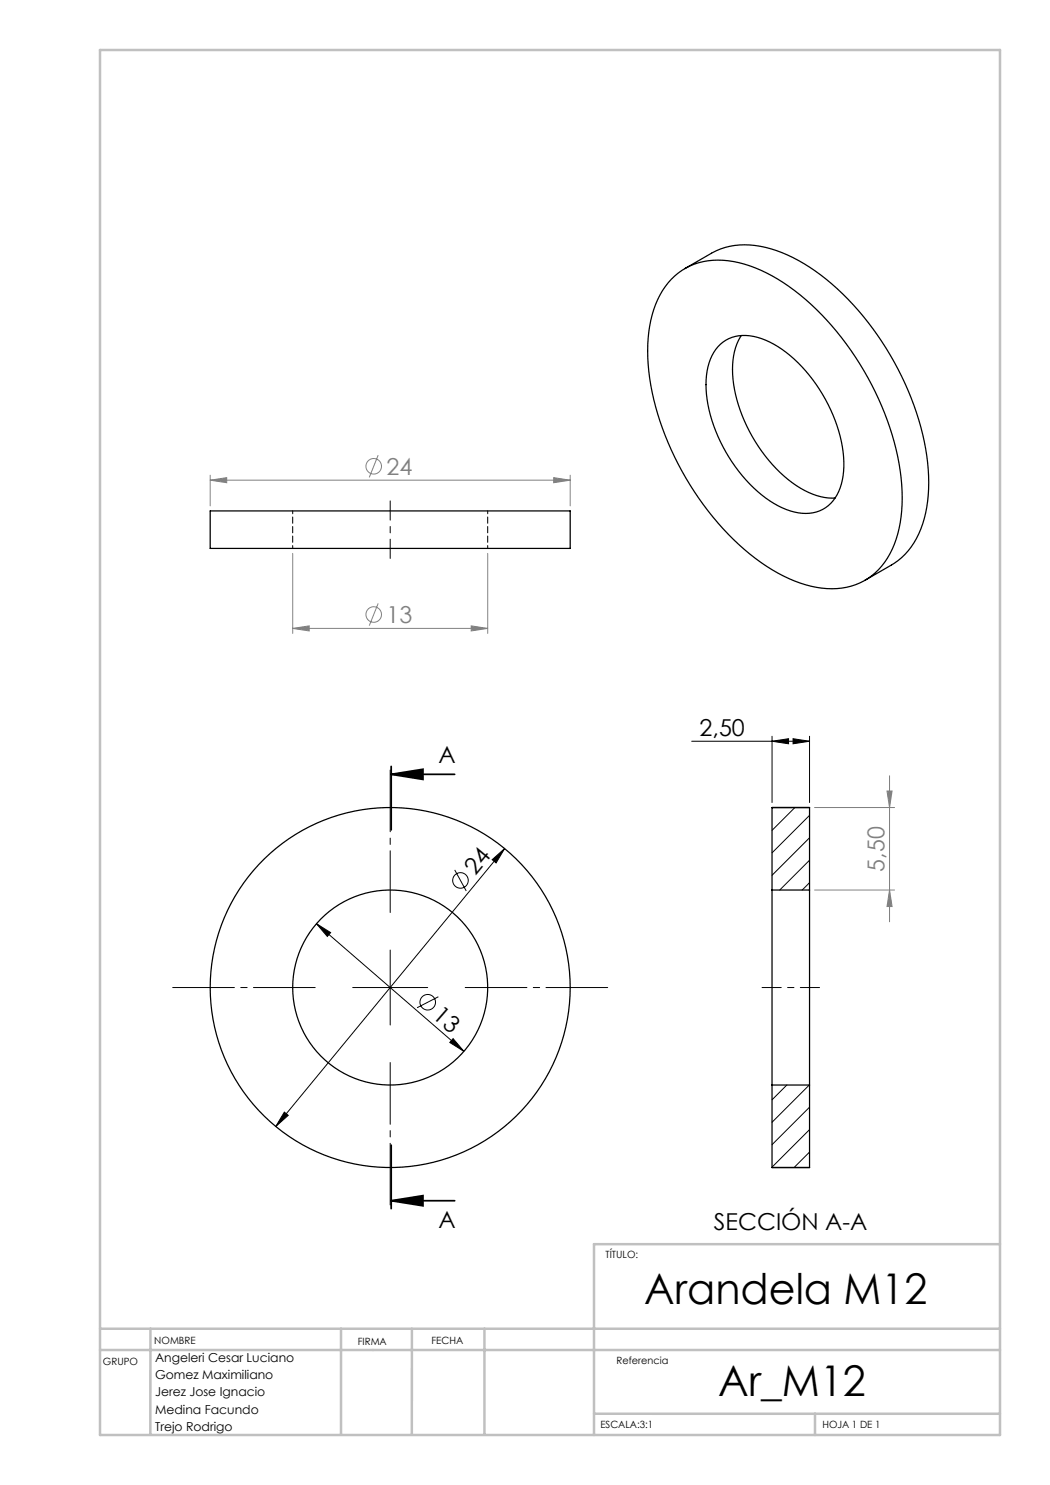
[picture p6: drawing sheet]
<svg xmlns="http://www.w3.org/2000/svg" width="210mm" height="297mm" viewBox="0 0 210 297" stroke-linecap="round" stroke-linejoin="round" font-family="sans-serif">
<g fill="none" stroke="#000" stroke-width=".2">
<path d="M138.3 148.2h23.6M154.4 148.2l3.3-.5v1.1zM154.4 147.2v13.3M158.6 147.7l3.3 .5-3.3 .6zM161.9 147.2v13.3M90.9 174l2.3 4.2M98.4 171.9l2.5-2.2-1.7 2.9zM100.9 169.7l-45.7 55.6M63.3 184.7l2.8 1.8-.6 .8zM63.3 184.7l29.5 25.6M70.5 197.5h15M78 190v15"/>
<path d="M87.7 199.4l-4.3 2.1M90.6 207.7l2.2 2.6-2.8-1.8zM56.9 222.4l.7 .7-2.4 2.2z"/>
<circle cx="92.1" cy="176.1" r="1.56"/>
<circle cx="85.5" cy="200.4" r="1.56"/>
</g>
<g fill="none" stroke="#808080" stroke-width=".2">
<path d="M42 96l3.3-.5v1zM42 95v6.2M42 96h72M75.6 91l-1.7 4.5M110.7 95.5l3.3 .5-3.3 .5zM114 95v6.2M58.5 110.7v16M97.5 110.7v16M58.5 125.7l3.3-.5v1zM58.5 125.7h39M75.6 120.7l-1.7 4.4M94.2 125.2l3.3 .5-3.3 .5z"/>
<path d="M177.4 158.2h1l-.5 3.3zM177.9 155.2v29.2M162.9 178h16M162.9 161.5h16M177.9 178l.5 3.3h-1z"/>
<circle cx="74.7" cy="93.3" r="1.56"/>
<circle cx="74.7" cy="122.9" r="1.56"/>
</g>
<path d="M78.2 154.9h12.7M78.2 153.3v12.7M78.2 154.9l6.4-1v2zM78.2 229v12.7M78.2 240.1h12.7M78.2 240.1l6.4-1v2.1z" fill="none" stroke="#000" stroke-width=".35"/>
<path d="M78 100.2v11.5M163.9 197.5h-11.5" fill="none" stroke="#000" stroke-width=".2" stroke-dasharray="15.2 1.3 1.3 1.3" stroke-dashoffset="11.4"/>
<path d="M63 197.5h-28.5M78 182.5v-28.5M93 197.5h28.5M78 212.5v28.5" fill="none" stroke="#000" stroke-width=".2" stroke-dasharray="15.2 1.3 1.3 1.3" stroke-dashoffset="2.9"/>
<path d="M20 10h180v277h-180zM200 248.8h-81.2v38.2M20 265.8h180M20 270h180M30.1 265.8v21.1M68.2 265.8v21.1M82.4 265.8v21.1M96.9 265.8v21.1M118.8 282.8h81.2M163 282.8v4.2" fill="none" stroke="#c0c0c0" stroke-width=".5"/>
<g fill="#000">
<path d="M78.2 154.9l6.4-1v2zM78.2 240.1l6.4-1v2.1z"/>
<path d="M154.4 148.2l3.3-.5v1.1zM158.6 147.7l3.3 .5-3.3 .6z"/>
<path d="M63.3 184.7l2.2 2.6 .6-.8zM90.6 207.7l-.6 .8 2.8 1.8z"/>
<path d="M56.9 222.4l-1.7 2.9 2.4-2.2zM98.4 171.9l.8 .7 1.7-2.9z"/>
</g>
<g fill="#808080">
<path d="M94.2 125.2l3.3 .5-3.3 .5zM58.5 125.7l3.3-.5v1zM110.7 95.5l3.3 .5-3.3 .5zM42 96l3.3-.5v1z"/>
<path d="M177.9 178l.5 3.3h-1zM177.4 158.2h1l-.5 3.3z"/>
</g>
<g fill="none" stroke="#000" stroke-width=".25">
<path d="M134.3 55.9a13.3 13.3 0 0 1 12.4-3.6 32.5 32.5 0 0 1 15.5 8.6 58.7 58.7 0 0 1 18 34.7 25.4 25.4 0 0 1-2.7 16 13 13 0 0 1-14.2 5.9 33.1 33.1 0 0 1-16.6-9.6 58.8 58.8 0 0 1-16.9-33.7 25.4 25.4 0 0 1 2.7-16zM137 53.7l5.3-3.1a15.3 15.3 0 0 1 13-.5 41.2 41.2 0 0 1 17.4 13.2 57.4 57.4 0 0 1 12.9 30.6 23.6 23.6 0 0 1-3.4 15.5l-1.2 1.5-1.4 1.2-6.6 4M144.1 68.9a7.9 7.9 0 0 1 8.2-1.2 25.7 25.7 0 0 1 12.8 12.2 25 25 0 0 1 3.4 16.1 7.5 7.5 0 0 1-6.6 6.7 14 14 0 0 1-9.6-3.7 31 31 0 0 1-11.1-22.1 10.9 10.9 0 0 1 2.9-8zM148.3 67.1a13.9 13.9 0 0 0-1.6 9.7 31 31 0 0 0 13.4 20.8 12.4 12.4 0 0 0 6.9 2M42 102.2h72v7.5h-72zM154.4 178v39M154.4 178v-16.5h7.5v16.5M154.4 178h7.5M161.9 178v39M154.4 217v16.5h7.5v-16.5M154.4 217h7.5"/>
<circle cx="78" cy="197.5" r="36"/>
<circle cx="78" cy="197.5" r="19.5"/>
</g>
<path d="M58.5 102.2v7.5M97.5 109.7v-7.5" fill="none" stroke="#000" stroke-width=".2" stroke-dasharray="1.3 .6" stroke-dashoffset=".7"/>
<path d="M154.5 161.5l-.1 .1M159 161.5l-4.6 4.6M161.9 163.1l-7.5 7.5M161.9 167.6l-7.5 7.5M161.9 172l-6 6M161.9 176.5l-1.5 1.5M157.4 217l-3 3M161.9 217l-7.5 7.4M161.9 221.4l-7.5 7.5M161.9 225.9l-7.5 7.5M161.9 230.4l-3.1 3.1" fill="none" stroke="#000" stroke-width=".2"/>
<g font-size="8.5">
<text x="128.9" y="260.8">Arandela M12</text>
<text x="143.6" y="279.3">Ar_M12</text>
</g>
<g font-size="4.7" fill="#808080">
<text x="77.3" y="95">24</text>
<text x="77.3" y="124.6">13</text>
<text x="176.9" y="174.4" transform="rotate(-90 176.9 174.4)">5,50</text>
</g>
<g font-size="4.7">
<text x="139.9" y="147.2">2,50</text>
<text x="87.7" y="152.6">A</text>
<text x="95.1" y="175.2" transform="rotate(-51 95.1 175.2)">24</text>
<text x="86.3" y="203.5" transform="rotate(41 86.3 203.5)">13</text>
<text x="87.7" y="245.6">A</text>
<text x="142.8" y="246">SECCIÓN A-A</text>
</g>
<g font-size="2.5">
<text x="31" y="272.3">Angeleri Cesar Luciano</text>
<text x="31" y="275.8">Gomez Maximiliano</text>
<text x="31" y="279.3">Jerez Jose Ignacio</text>
<text x="31" y="282.8">Medina Facundo</text>
<text x="31" y="286.2">Trejo Rodrigo</text>
</g>
<g font-size="2">
<text x="121.1" y="251.5">TÍTULO:</text>
<text x="30.9" y="268.8">NOMBRE</text>
<text x="71.6" y="269">FIRMA</text>
<text x="86.3" y="268.7">FECHA</text>
<text x="20.6" y="273">GRUPO</text>
<text x="123.3" y="272.9">Referencia</text>
<text x="120.1" y="285.6">ESCALA:3:1</text>
<text x="164.5" y="285.6">HOJA 1 DE 1</text>
</g>
</svg>
